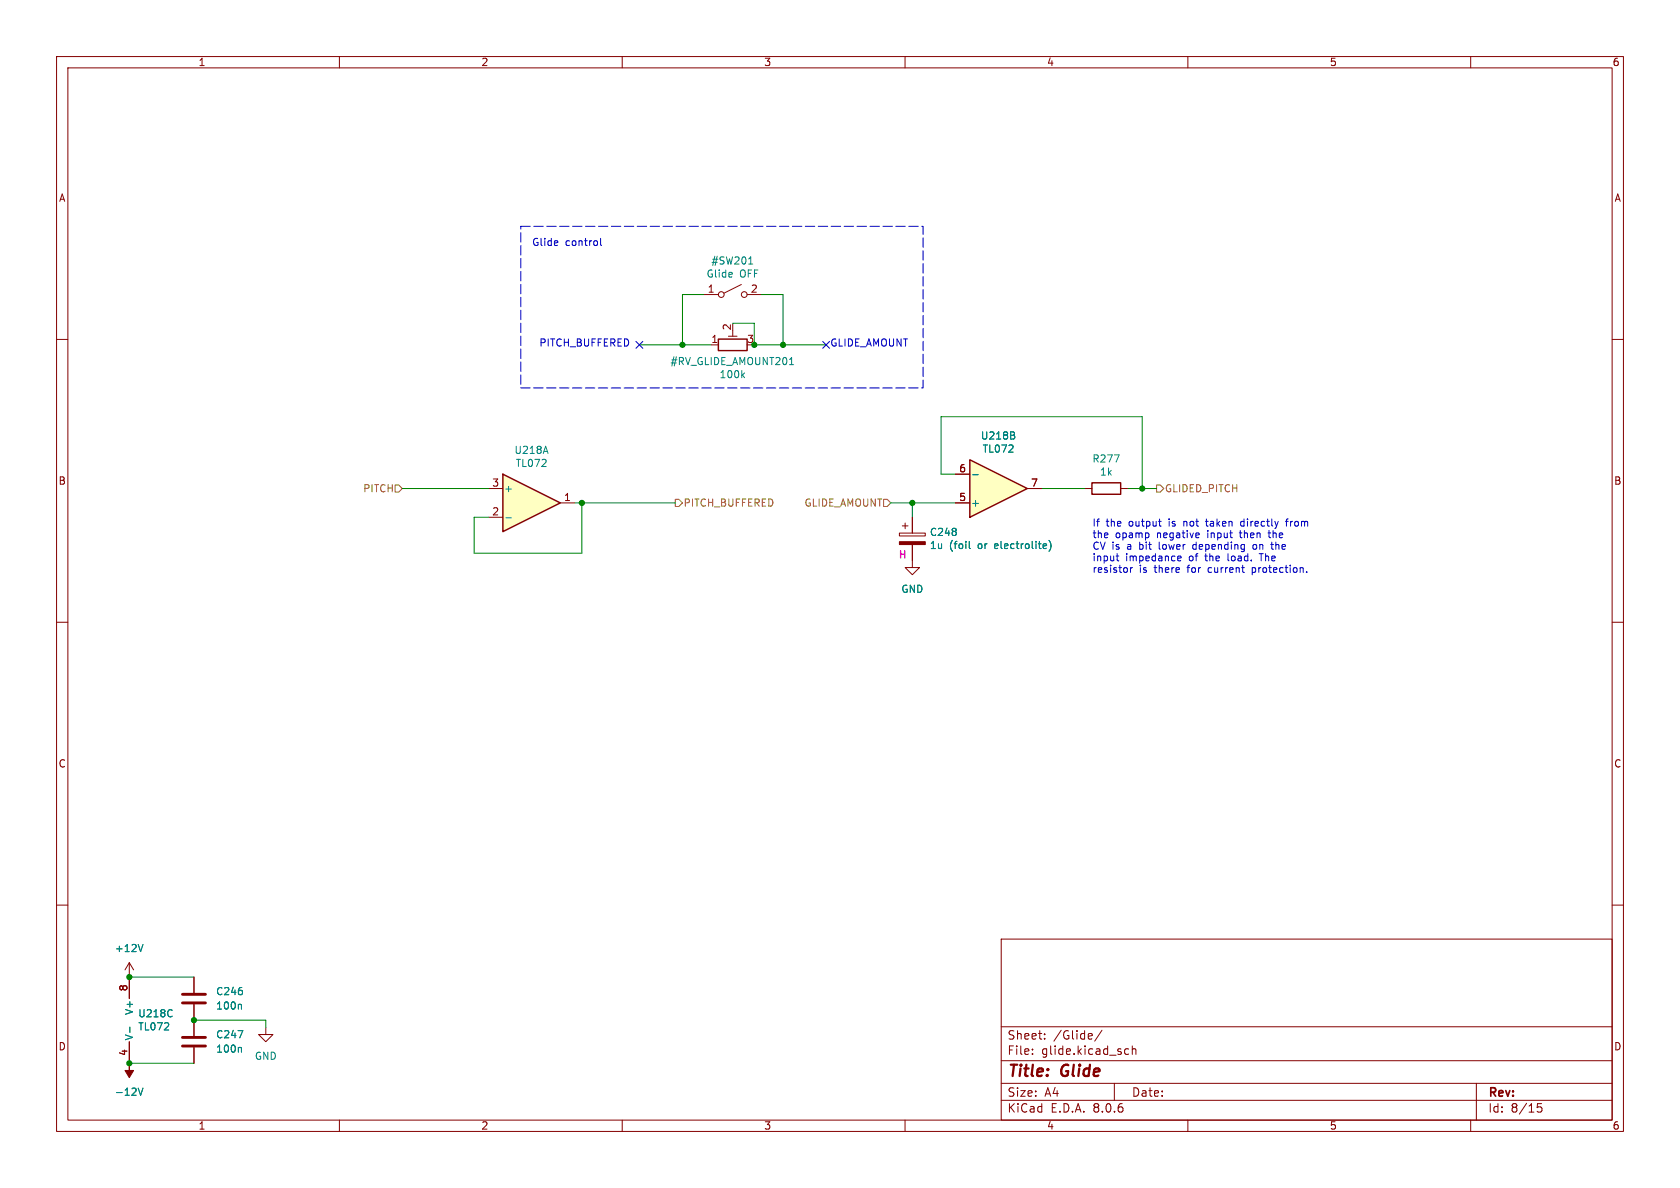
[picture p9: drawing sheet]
<svg xmlns="http://www.w3.org/2000/svg" width="297mm" height="210mm" viewBox="0 0 297 210" stroke-linecap="round" stroke-linejoin="round" font-family="sans-serif">
<g fill="none" stroke="#840000" stroke-width=".18">
<path d="M10 10h277v190h-277zM12 12h273v186h-273zM60 10v2M110 10v2M160 10v2M210 10v2M260 10v2M10 60h2M124.5 52.1h2.5M131.1 50.3l-3.1 1.5M132.1 52.1h2.5M285 60h2"/>
<path d="M159 94.2h4.6v.5h-4.6zM159.5 93h1M160 92.5v1M161.3 96.3v4h1.3l-1.3 1.3-1.3-1.3h1.3M161.3 91.4v2.8M10 110h2M285 110h2M10 160h2M285 160h2M177 166h108v32h-108zM60 198v2M110 198v2"/>
<path d="M160 198v2M177 194.5h108M177 191.5h108M177 187.5h108M177 181.5h108M182.5 186.3v.1M182.5 185.5v.1M184.7 183.6v.1M184.7 182.8v.1M193 182.8l.1 .3-.7 .1M194.8 182.1l-1.3 2M197 191.5v3"/>
<path d="M199 186.3h.5M199 185.5h.5M200.2 185.5l.2-.1 .3 .1 .1 .9M200.2 184.9v1.5M210 198v2M260 198v2M261 191.5v6.5M272.5 195.1h-.7l-.1 .7 .3-.1h.5l.1 .3-.1 .5-.2 .1-.6-.1"/>
<circle cx="127.5" cy="52.1" r=".51"/>
<circle cx="131.6" cy="52.1" r=".51"/>
</g>
<path d="M159 95.8h4.6v.5h-4.6z" fill="#840000" stroke="#840000" stroke-width=".18"/>
<path d="M132.4 46.7h.7M132.6 45.6l.1-.2v1.3M171.4 95.7v1.1l.1 .2M184.6 96.1l.4 .1v.2l-.6 .1M185 96.9l-.4 .1M185.4 95.5a1.46 1.46 0 0 1 0 2" fill="none" stroke="#008484" stroke-width=".18"/>
<path d="M88.9 83.8l10.2 5.1-10.2 5.1z" fill="#ffffc2"/>
<path d="M127 59.9h5.1v2.1h-5.1zM88.9 83.8l10.2 5.1-10.2 5.1z" fill="none" stroke="#840000" stroke-width=".25"/>
<path d="M128.8 59.4h1.5M129.5 58.4v1M125.7 61h1.3M86.4 91.4h2.5M86.4 86.4h2.5M99.1 88.9h2.5M34.3 172.7v2.8M34.3 177.5v5.6M34.3 185.2v2.8M47 181.6v1.3h1.3l-1.3 1.3-1.3-1.3h1.3" fill="none" stroke="#840000" stroke-width=".18"/>
<path d="M96.5 78.9l.4 1.3M131.3 66.3l.3 .5M131.6 65.9l-.5 .5M139.6 64.5h.7M89.4 91.5h1M42.5 177.5l.2 .2v.7M42.1 182.2h.8l-.5 1.3M42.5 185.2l.2 .1v.7" fill="none" stroke="#008484" stroke-width=".18"/>
<path d="M32.3 177.3h4M32.3 175.8h4M32.3 184.9h4M32.3 183.4h4" fill="none" stroke="#840000" stroke-width=".51"/>
<path d="M171.4 81.3l10.2 5.1-10.2 5z" fill="#ffffc2"/>
<path d="M171.4 81.3l10.2 5.1-10.2 5zM193 85.3h5.1v2.1h-5.1z" fill="none" stroke="#840000" stroke-width=".25"/>
<g fill="none" stroke="#840000" stroke-width=".18">
<path d="M161.3 91.4v2.8M161.3 96.3v2.8M168.9 88.9h2.5M168.9 83.8h2.5M181.6 86.4h2.5M191.8 86.4h1.2M198.1 86.4h1.3M22.9 170.2l-.8 1.3M22.9 170.2v6.3M22.9 170.2l.7 1.3M34.3 172.7v2.8M34.3 177.5v5.6"/>
<path d="M22.9 184.2v3.8M34.3 185.2v2.8"/>
</g>
<g fill="none" stroke="#008484" stroke-width=".18">
<path d="M179.1 77l.3 .2-.1 .3-.1 .1M179.2 76.4l.1 .2-.1 .3M171.4 95.7v1.1l.1 .2M172 83.9h.9M184.6 96.1l.4 .1v.2l-.6 .1M185 96.9l-.4 .1M185.4 95.5a1.46 1.46 0 0 1 0 2M197 80.4h.8l-.5 1.3M25.3 166.9l-.4 1.3M30.4 178.5v.1M30.4 179.6v.1M42.5 177.5l.2 .2v.7"/>
<path d="M23 181.6v.9M24.4 192.3l.5 1.3 .4-1.3M42.1 182.2h.8l-.5 1.3M42.5 185.2l.2 .1v.7"/>
</g>
<path d="M22.9 188v1.2h.7l-.7 1.3-.8-1.3h.8z" fill="#840000" stroke="#840000" stroke-width=".18"/>
<path d="M69.8 85.7h.7l.6 .7-.6 .6h-.7zM119.4 88.3h.6l.6 .6-.6 .6h-.6zM156.2 88.3h.6l.7 .6-.7 .6h-.6zM204.5 85.7h.6l.6 .7-.6 .6h-.6z" fill="none" stroke="#848400" stroke-width=".18"/>
<g fill="none" stroke="#0000c2" stroke-width=".18">
<path d="M106.2 42.1v1.1l.2 .2M197.3 98.3h.5M197.5 97.9v1.1l.3 .1M204.8 92.2h.5M205.2 93h.1M208.2 98.7l.6-.1-.1-.2-.3-.1-.2 .2 .1 .6h.4M211 96.3l-.1 .2 .1 .5M211.8 94.2l.2 .3-.6 .1M211.9 95l-.1 .1M213.1 92.2h.5M213.3 91.7v1.2M219.8 92.2h-.4l-.1 .2 .1 .5 .4 .1"/>
<path d="M221.9 96.3h-.3l-.1 .2 .1 .5 .3 .1M224.2 94.2h.4M224.3 93.8l.1 1.2M224.6 96.3h.5M224.8 96.9l.3 .2M227.2 92.2h.5M227.7 91.7l-.3 .2v1.1M199.9 100.3v.9M200.2 100.3l-.3 .3M221.4 100.3v1.3M221.4 101.1l.1 .1M221.5 100.3l-.1 .1"/>
<path d="M231 101.1v.1"/>
</g>
<path d="M92.1 40h71.1v28.6h-71.1z" fill="none" stroke="#0000c2" stroke-width=".18" stroke-dasharray="1.7 .6"/>
<g fill="none" stroke="#008400" stroke-width=".18">
<path d="M124.5 52.1h-3.9v8.9M129.5 57.2h3.8v3.8h12.7M134.6 52.1h3.8v8.9M113 61h12.7M71.1 86.4h15.3M101.6 88.9h17.8M102.9 88.9v8.9h-19.1v-6.4h2.6M157.5 88.9h11.4M161.3 88.9v2.5M168.9 83.8h-2.5v-10.1h35.5v12.7M184.1 86.4h7.7M199.4 86.4h5.1"/>
<path d="M22.9 172.7h11.4M22.9 188h11.4M34.3 180.3h12.7v1.3"/>
</g>
<path d="M112.4 60.4l1.2 1.2M113.6 60.4l-1.2 1.2M145.4 60.4l1.3 1.2M146.7 60.4l-1.3 1.2" fill="none" stroke="#000084" stroke-width=".18"/>
<g fill="#008400" stroke="#008400" stroke-width=".18">
<circle cx="102.9" cy="88.9" r=".46"/>
<circle cx="120.6" cy="61" r=".46"/>
<circle cx="34.3" cy="180.3" r=".46"/>
<circle cx="22.9" cy="172.7" r=".46"/>
<circle cx="22.9" cy="188" r=".46"/>
<circle cx="138.4" cy="61" r=".46"/>
<circle cx="133.3" cy="61" r=".46"/>
<circle cx="201.9" cy="86.4" r=".46"/>
<circle cx="161.3" cy="88.9" r=".46"/>
</g>
<g font-size="2.8" fill="#840000">
<text x="178" y="190.9">Title:</text>
<text x="187.7" y="190.9">Glide</text>
</g>
<g font-size="2.1" fill="#840000">
<text x="178" y="184">Sheet:</text>
<text x="186.2" y="184">/Glide/</text>
<text x="178" y="186.7">File:</text>
<text x="184.1" y="186.7">glide.kicad_sch</text>
<text x="178" y="196.9">KiCad</text>
<text x="178" y="194.1">Size:</text>
<text x="184.7" y="194.1">A4</text>
<text x="185.7" y="196.9">E.D.A.</text>
<text x="193.3" y="196.9">8.0.6</text>
<text x="200" y="194.1">Date:</text>
<text x="263" y="194.3">Rev:</text>
<text x="263" y="196.9">Id:</text>
<text x="267.1" y="196.9">8/15</text>
</g>
<g font-size="1.8" fill="#840000">
<text x="35" y="11.9">1</text>
<text x="85" y="11.9">2</text>
<text x="135" y="11.9">3</text>
<text x="185" y="11.9">4</text>
<text x="235" y="11.9">5</text>
<text x="285" y="11.9">6</text>
<text x="10.3" y="35.9">A</text>
<text x="285.3" y="35.9">A</text>
<text x="125" y="51.8">1</text>
<text x="132.6" y="51.8">2</text>
<text x="129.3" y="58.5" transform="rotate(-90 129.3 58.5)">2</text>
<text x="125.7" y="60.7">1</text>
<text x="132" y="60.7">3</text>
<text x="169.5" y="83.6">6</text>
<text x="10.3" y="85.9">B</text>
<text x="86.9" y="86.1">3</text>
<text x="99.6" y="88.6">1</text>
<text x="169.5" y="88.6">5</text>
<text x="182.2" y="86.1">7</text>
<text x="285.3" y="85.9">B</text>
<text x="86.9" y="91.2">2</text>
<text x="10.3" y="135.9">C</text>
<text x="285.3" y="135.9">C</text>
<text x="22.6" y="175.3" transform="rotate(-90 22.6 175.3)">8</text>
<text x="10.3" y="185.9">D</text>
<text x="285.3" y="185.9">D</text>
<text x="22.6" y="186.8" transform="rotate(-90 22.6 186.8)">4</text>
<text x="35" y="199.9">1</text>
<text x="85" y="199.9">2</text>
<text x="135" y="199.9">3</text>
<text x="185" y="199.9">4</text>
<text x="235" y="199.9">5</text>
<text x="285" y="199.9">6</text>
</g>
<g font-size="1.8" fill="#0000c2">
<text x="94" y="43.6">Glide</text>
<text x="99.9" y="43.6">control</text>
<text x="95.2" y="61.3">PITCH_BUFFERED</text>
<text x="146.7" y="61.3">GLIDE_AMOUNT</text>
<text x="193" y="93.2">If</text>
<text x="193" y="95.2">the</text>
<text x="195.5" y="93.2">the</text>
<text x="197.2" y="95.2">opamp</text>
<text x="199.7" y="93.2">output</text>
<text x="204.6" y="95.2">negative</text>
<text x="206.9" y="93.2">is</text>
<text x="209.7" y="93.2">not</text>
<text x="213.7" y="95.2">input</text>
<text x="213.9" y="93.2">taken</text>
<text x="219.7" y="95.2">then</text>
<text x="220.2" y="93.2">directly</text>
<text x="225" y="95.2">the</text>
<text x="228.4" y="93.2">from</text>
<text x="193" y="97.3">CV is</text>
<text x="193" y="99.3">input</text>
<text x="193" y="101.4">resistor</text>
<text x="199" y="99.3">impedance</text>
<text x="199.4" y="97.3">a</text>
<text x="201.4" y="101.4">is</text>
<text x="201.7" y="97.3">bit</text>
<text x="204.2" y="101.4">there</text>
<text x="205.3" y="97.3">lower</text>
<text x="210.2" y="101.4">for</text>
<text x="210.3" y="99.3">of</text>
<text x="211.5" y="97.3">depending</text>
<text x="213.4" y="99.3">the</text>
<text x="214.1" y="101.4">current</text>
<text x="217.5" y="99.3">load.</text>
<text x="222" y="101.4">protection.</text>
<text x="222.4" y="97.3">on</text>
<text x="223.4" y="99.3">The</text>
<text x="225.8" y="97.3">the</text>
</g>
<g font-size="1.8" fill="#008484">
<text x="125.7" y="47">#SW201</text>
<text x="124.8" y="49.3">Glide</text>
<text x="130.8" y="49.3">OFF</text>
<text x="118.4" y="64.7">#RV_GLIDE_AMOUNT201</text>
<text x="127.1" y="67.1">100k</text>
<text x="173.3" y="77.9">U218B</text>
<text x="90.9" y="80.4">U218A</text>
<text x="91.1" y="82.8">TL072</text>
<text x="173.6" y="80.2">TL072</text>
<text x="193" y="82">R277</text>
<text x="89" y="87.2">+</text>
<text x="171.6" y="89.8">+</text>
<text x="194.4" y="84.3">1k</text>
<text x="164.3" y="94.9">C248</text>
<text x="164.3" y="97.3">1u</text>
<text x="167.8" y="97.3">(foil</text>
<text x="173" y="97.3">or</text>
<text x="176.1" y="97.3">electrolite)</text>
<text x="159.3" y="105">GND</text>
<text x="20.2" y="168.5">+12V</text>
<text x="23.7" y="179.5" transform="rotate(-90 23.7 179.5)">V+</text>
<text x="38.1" y="176.1">C246</text>
<text x="38.1" y="178.7">100n</text>
<text x="23.7" y="184" transform="rotate(-90 23.7 184)">V-</text>
<text x="24.3" y="180">U218C</text>
<text x="24.3" y="182.3">TL072</text>
<text x="38.1" y="183.7">C247</text>
<text x="38.1" y="186.3">100n</text>
<text x="45" y="187.6">GND</text>
<text x="20.2" y="193.9">-12V</text>
</g>
<g font-size="1.8" fill="#848400">
<text x="64.1" y="87.2">PITCH</text>
<text x="120.8" y="89.8">PITCH_BUFFERED</text>
<text x="142.1" y="89.8">GLIDE_AMOUNT</text>
<text x="205.8" y="87.2">GLIDED_PITCH</text>
</g>
<text font-size="1.8" fill="#f0d" x="158.7" y="98.8">H</text>
</svg>
